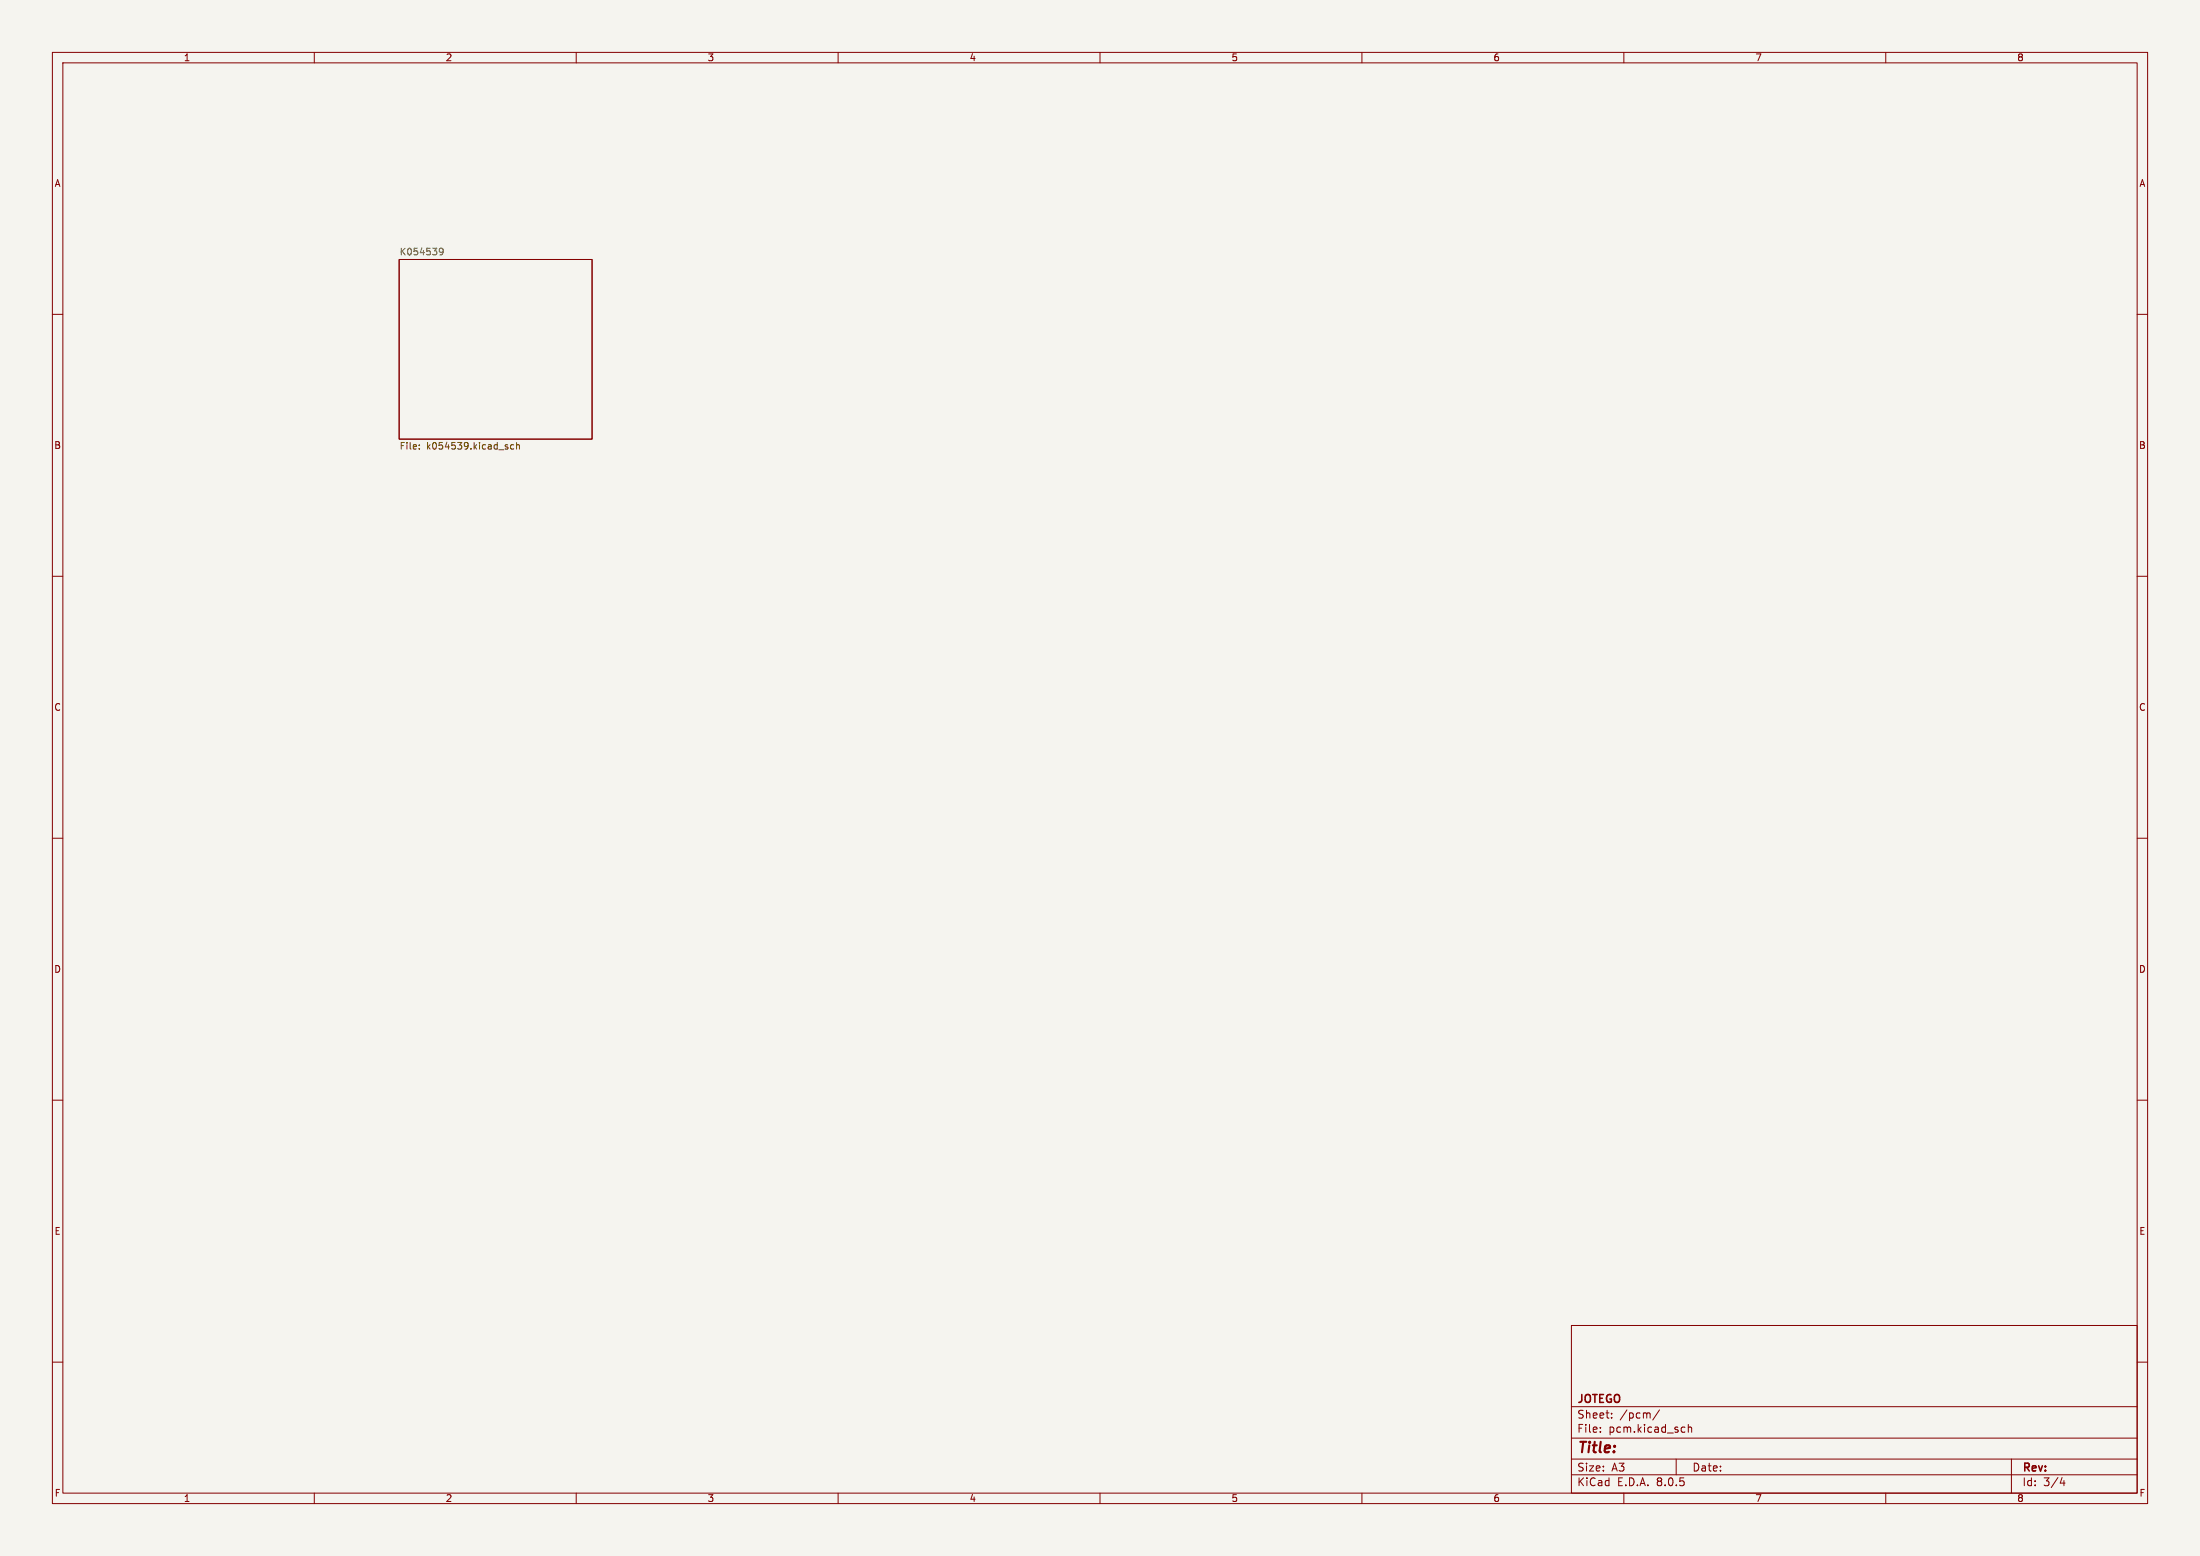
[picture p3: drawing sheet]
<svg xmlns="http://www.w3.org/2000/svg" width="420mm" height="297mm" viewBox="0 0 420 297" stroke-linecap="round" stroke-linejoin="round" font-family="sans-serif">
<path d="M0 0h420v297h-420z" fill="#f5f4ef" stroke="#f5f4ef" stroke-width=".19"/>
<g fill="none" stroke="#840000" stroke-width=".19">
<path d="M10 10h400v277h-400zM12 12h396v273h-396zM60 10v2M110 10v2M160 10v2M210 10v2M260 10v2M310 10v2M360 10v2M10 60h2M76.2 49.5h36.8v34.3h-36.8zM408 60h2"/>
<path d="M10 110h2M408 110h2M10 160h2M408 160h2M10 210h2M408 210h2M10 260h2M300 253h108v32h-108zM408 260h2M300 278.5h108M300 274.5h108M300 268.5h108"/>
<path d="M305.5 273.2v.2M305.5 272.5v.1M307.7 270.5v.2M307.7 269.8v.1M316.8 269.1l-1.3 1.9M320 278.5v3M321.2 272.4l.5 .1M321.7 273.3l-.5 .1M322.3 272.5l.2-.1 .4 .1v.9M322.3 271.9v1.5M384 278.5v6.5M60 285v2"/>
<path d="M110 285v2M160 285v2M210 285v2M260 285v2M300 281.5h108M310 285v2M360 285v2M393.7 282l-.4 1.1h.9M394 282.6v1"/>
</g>
<path d="M84.6 47.9l-.3 .3h-.2l-.2-.3v-.3l.2-.2h.2l.3 .2a.84 .84 0 0 1-.4 1.1h-.2" fill="none" stroke="#006464" stroke-width=".19"/>
<path d="M80 85.6v.1M80 84.9v.2M98.1 84.9h-.4l-.2 .2 .1 .6h.5M98.6 85l.2-.1h.3l.1 .8M98.6 84.5v1.2" fill="none" stroke="#725600" stroke-width=".19"/>
<text font-size="2.8" fill="#840000" x="301" y="277.9">Title:</text>
<g font-size="2.1" fill="#840000">
<text x="301" y="268.2">JOTEGO</text>
<text x="301" y="273.7">File:</text>
<text x="301" y="271">Sheet:</text>
<text x="307.1" y="273.7">pcm.kicad_sch</text>
<text x="309.2" y="271">/pcm/</text>
<text x="301" y="281.1">Size:</text>
<text x="307.6" y="281.1">A3</text>
<text x="323" y="281.1">Date:</text>
<text x="386" y="281.3">Rev:</text>
<text x="301" y="283.9">KiCad</text>
<text x="308.7" y="283.9">E.D.A.</text>
<text x="316.3" y="283.9">8.0.5</text>
<text x="386" y="283.9">Id:</text>
<text x="390.1" y="283.9">3/4</text>
</g>
<g font-size="1.8" fill="#840000">
<text x="35" y="11.9">1</text>
<text x="85" y="11.9">2</text>
<text x="135" y="11.9">3</text>
<text x="185" y="11.9">4</text>
<text x="235" y="11.9">5</text>
<text x="285" y="11.9">6</text>
<text x="335" y="11.9">7</text>
<text x="385" y="11.9">8</text>
<text x="10.3" y="35.9">A</text>
<text x="408.3" y="35.9">A</text>
<text x="10.3" y="85.9">B</text>
<text x="408.2" y="85.9">B</text>
<text x="10.3" y="135.9">C</text>
<text x="408.2" y="135.9">C</text>
<text x="10.3" y="185.9">D</text>
<text x="408.2" y="185.9">D</text>
<text x="10.3" y="235.9">E</text>
<text x="408.3" y="235.9">E</text>
<text x="10.3" y="285.9">F</text>
<text x="35" y="286.9">1</text>
<text x="85" y="286.9">2</text>
<text x="135" y="286.9">3</text>
<text x="185" y="286.9">4</text>
<text x="235" y="286.9">5</text>
<text x="285" y="286.9">6</text>
<text x="335" y="286.9">7</text>
<text x="385" y="286.9">8</text>
<text x="408.3" y="285.9">F</text>
</g>
<text font-size="1.8" fill="#006464" x="76.2" y="48.8">K054539</text>
<g font-size="1.8" fill="#725600">
<text x="76.2" y="86.1">File:</text>
<text x="81.4" y="86.1">k054539.kicad_sch</text>
</g>
</svg>
